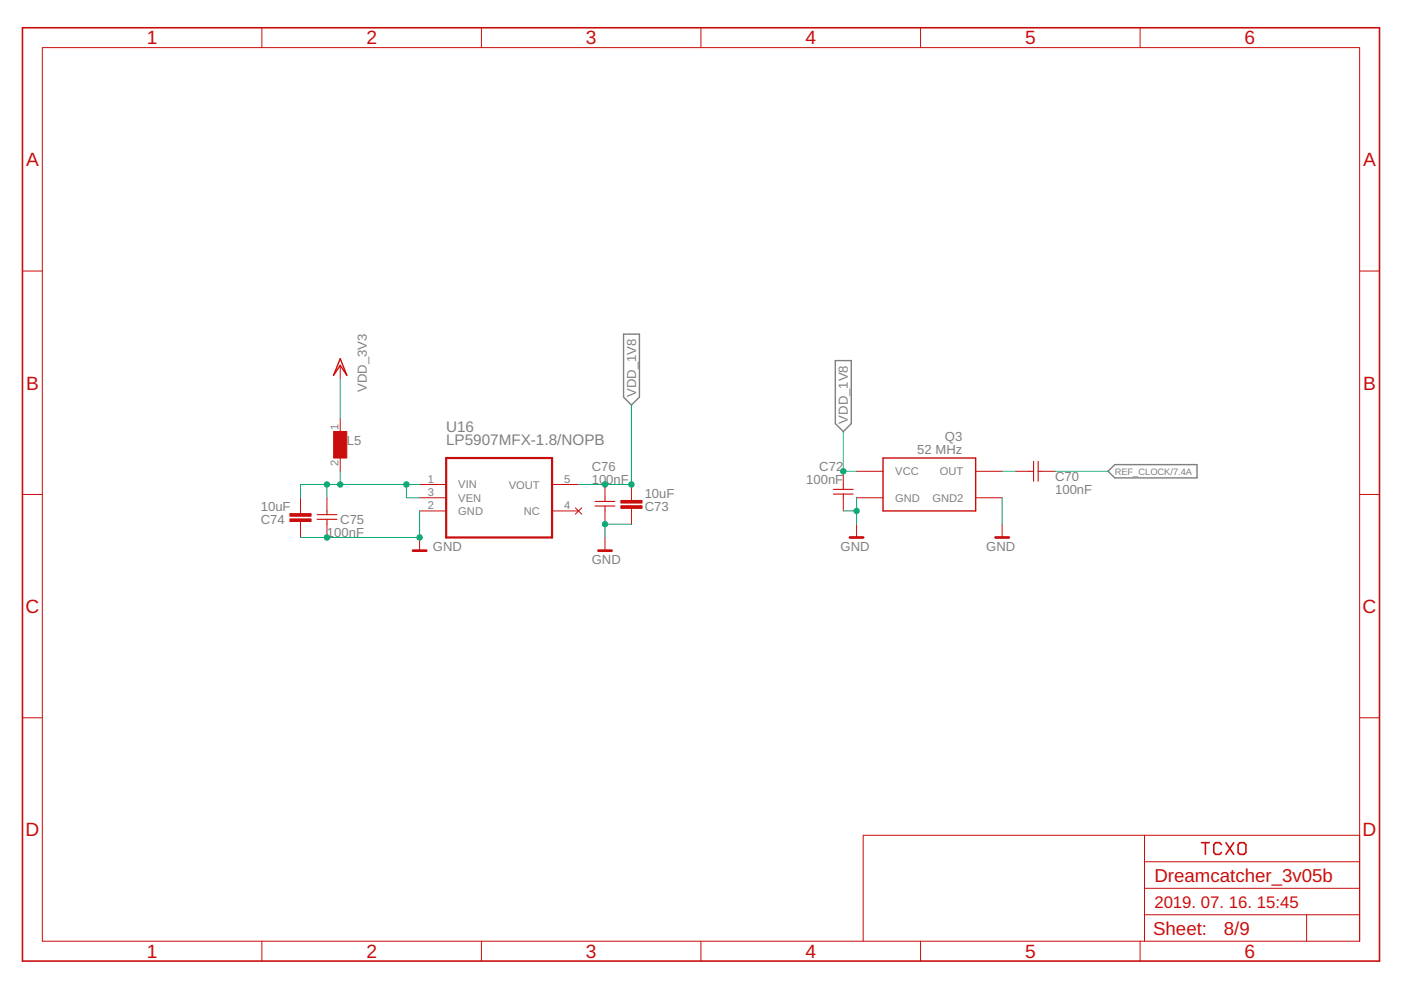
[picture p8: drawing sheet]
<svg xmlns="http://www.w3.org/2000/svg" width="297mm" height="210mm" viewBox="0 0 297 210" stroke-linecap="round" stroke-linejoin="round" font-family="sans-serif">
<path d="M132.2 70.8h3.4v13.4l-1.7 1.7-1.7-1.7zM177.1 76.5h3.4v13.3l-1.7 1.7-1.7-1.7zM236.3 98.5h17.5v2.8h-17.5l-1.4-1.4z" fill="none" stroke="#808080" stroke-width=".3"/>
<path d="M4.8 5.9h287.7v197.9h-287.7zM254.7 178.7h1.7M255.6 178.7v2.4M259 179.1l-.4-.4h-.9l-.4 .4v1.6l.4 .4h.9l.4-.4M259.9 178.7l1.7 2.4M261.6 178.7l-1.7 2.4M262.9 178.7h.8l.5 .4v1.6l-.5 .4h-.8l-.4-.4v-1.6z" fill="none" stroke="#c90d0c" stroke-width=".34"/>
<path d="M72.1 76.1l1.4 3.5-1.4-2.1-1.4 2.1zM187.2 97.1h19.7v11.2h-19.7z" fill="none" stroke="#c90d0c" stroke-width=".3"/>
<g fill="none" stroke="#c90d0c" stroke-width=".21">
<path d="M9 10.1h279.3v189.5h-279.3zM55.5 5.9v4.2M102.1 5.9v4.2M148.6 5.9v4.2M195.2 5.9v4.2M241.7 5.9v4.2M4.8 57.5h4.2M288.3 57.5h4.2M72.1 77.5v2.8M72.1 88.7v2.8M72.1 97.1v2.8M178.8 99.9v2.8"/>
<path d="M181.6 99.9h5.6M206.9 99.9h5.6M215.3 99.9h2.8M220.9 99.9h2.8M4.8 104.8h4.2M63.7 105.5v3.4M63.7 110.6v3.4M69.3 105.5v2.8M69.3 111.1v2.9M89 105.5h5.6M89 114v2.8M89 102.7h5.6"/>
<path d="M89 108.3h5.6M117.1 102.7h5.6M117.1 108.3h5.6M122 107.7l1.3 1.3M123.3 107.7l-1.3 1.3M128.3 102.7v2.8M128.3 108.3v2.8M128.3 114v2.8M133.9 102.7v3.4M133.9 107.8v3.3M178.8 105.5v2.8M181.6 105.5h5.6"/>
<path d="M181.6 111.1v2.9M206.9 105.5h5.6M212.5 111.1v2.9M288.3 104.8h4.2M4.8 152.2h4.2M288.3 152.2h4.2M242.7 177.1v22.5M288.3 177.1h-105.3v22.5M55.5 199.6v4.2M102.1 199.6v4.2M148.6 199.6v4.2M195.2 199.6v4.2"/>
<path d="M241.7 199.6v4.2M242.7 194h45.6M242.7 188.3h45.6M242.7 182.7h45.6M277 194v5.6"/>
</g>
<path d="M87.6 116.8h2.8M126.9 116.8h2.8M180.2 114h2.8M211.1 114h2.8" fill="none" stroke="#c90d0c" stroke-width=".57"/>
<g fill="none" stroke="#c90d0c" stroke-width=".23">
<path d="M218.1 99.9h1M219.1 97.8v4.2M220.1 97.8v4.2M220.1 99.9h.8M67.2 110.1h4.2M67.2 109.1h4.2M69.3 108.3v.8M69.3 110.1v1M126.2 107.3h4.2M126.2 106.3h4.2M128.3 105.5v.8M128.3 107.3v1"/>
<path d="M176.7 103.8h4.2M176.7 104.8h4.2M178.8 102.7v1M178.8 104.8v.7"/>
</g>
<g fill="#c90d0c" stroke="#c90d0c" stroke-width=".21">
<path d="M70.7 91.5h2.8v5.6h-2.8z"/>
<path d="M131.6 106.1h4.5v.6h-4.5z"/>
<path d="M131.6 107.2h4.5v.6h-4.5z"/>
<path d="M61.5 108.9h4.5v.6h-4.5z"/>
<path d="M61.5 110h4.5v.6h-4.5z"/>
</g>
<path d="M94.6 97.1h22.5v16.9h-22.5z" fill="none" stroke="#c90d0c" stroke-width=".47"/>
<g fill="none" stroke="#0dab76" stroke-width=".21">
<path d="M72.1 80.3v8.4M72.1 99.9v2.8M133.9 85.9v16.8h-11.2M178.8 91.5v8.4h2.8M212.5 99.9h2.8M223.7 99.9h11.2M69.3 102.7v2.8M86.2 102.7v2.8h2.8M89 108.3v5.7h-25.3M89 102.7h-25.3v2.8M133.9 111.1h-5.6v2.9M178.8 108.3h2.8"/>
<path d="M181.6 105.5v5.6M212.5 105.5v5.6"/>
</g>
<g fill="#0dab76" stroke="#0dab76" stroke-width=".21">
<circle cx="181.6" cy="108.3" r=".57"/>
<circle cx="89" cy="114" r=".57"/>
<circle cx="69.3" cy="114" r=".57"/>
<circle cx="128.3" cy="111.1" r=".57"/>
<circle cx="133.9" cy="102.7" r=".57"/>
<circle cx="128.3" cy="102.7" r=".57"/>
<circle cx="178.8" cy="99.9" r=".57"/>
<circle cx="72.1" cy="102.7" r=".57"/>
<circle cx="69.3" cy="102.7" r=".57"/>
<circle cx="86.2" cy="102.7" r=".57"/>
</g>
<g font-size="4.1" fill="#c90d0c">
<text x="31.1" y="9.4">1</text>
<text x="77.7" y="9.4">2</text>
<text x="124.2" y="9.4">3</text>
<text x="170.8" y="9.4">4</text>
<text x="217.3" y="9.4">5</text>
<text x="263.9" y="9.4">6</text>
<text x="5.5" y="35.2">A</text>
<text x="289" y="35.2">A</text>
<text x="5.5" y="82.6">B</text>
<text x="289" y="82.6">B</text>
<text x="5.4" y="130">C</text>
<text x="288.9" y="130">C</text>
<text x="5.4" y="177.3">D</text>
<text x="288.9" y="177.3">D</text>
<text x="31.1" y="203.1">1</text>
<text x="77.7" y="203.1">2</text>
<text x="124.2" y="203.1">3</text>
<text x="170.8" y="203.1">4</text>
<text x="217.3" y="203.1">5</text>
<text x="263.9" y="203.1">6</text>
</g>
<g font-size="4" fill="#c90d0c">
<text x="244.8" y="186.9">Dreamcatcher_3v05b</text>
<text x="244.5" y="198.3">Sheet:</text>
<text x="259.5" y="198.2">8/9</text>
</g>
<text font-size="3.6" fill="#c90d0c" x="244.8" y="192.5">2019. 07. 16. 15:45</text>
<g font-size="3.2" fill="#808080">
<text x="94.6" y="94.3">LP5907MFX-1.8/NOPB</text>
<text x="94.6" y="91.5">U16</text>
</g>
<g font-size="2.8" fill="#808080">
<text x="77.7" y="83.1" transform="rotate(-90 77.7 83.1)">VDD_3V3</text>
<text x="134.9" y="84.2" transform="rotate(-90 134.9 84.2)">VDD_1V8</text>
<text x="179.8" y="89.8" transform="rotate(-90 179.8 89.8)">VDD_1V8</text>
<text x="73.5" y="94.3">L5</text>
<text x="200.4" y="93.5">Q3</text>
<text x="125.5" y="99.9">C76</text>
<text x="173.7" y="99.9">C72</text>
<text x="194.5" y="96.3">52 MHz</text>
<text x="223.7" y="101.9">C70</text>
<text x="125.5" y="102.7">10</text>
<text x="128.6" y="102.7">0nF</text>
<text x="136.7" y="105.5">10uF</text>
<text x="170.9" y="102.7">100nF</text>
<text x="223.7" y="104.7">100nF</text>
<text x="55.3" y="108.3">10uF</text>
<text x="55.3" y="111.1">C74</text>
<text x="69.3" y="114">100nF</text>
<text x="72.1" y="111.1">C75</text>
<text x="136.7" y="108.3">C73</text>
<text x="91.8" y="116.8">GND</text>
<text x="125.5" y="119.6">GND</text>
<text x="178.2" y="116.8">GND</text>
<text x="209.1" y="116.8">GND</text>
</g>
<g font-size="2.4" fill="#808080">
<text x="71.7" y="91.1" transform="rotate(-90 71.7 91.1)">1</text>
<text x="71.7" y="98.8" transform="rotate(-90 71.7 98.8)">2</text>
<text x="189.8" y="100.8">VCC</text>
<text x="199.3" y="100.8">OUT</text>
<text x="90.7" y="102.3">1</text>
<text x="90.7" y="105.1">3</text>
<text x="90.7" y="107.9">2</text>
<text x="97.2" y="103.6">VIN</text>
<text x="97.2" y="106.4">VEN</text>
<text x="107.9" y="103.6">VOUT</text>
<text x="119.6" y="102.3">5</text>
<text x="119.6" y="107.9">4</text>
<text x="189.8" y="106.4">GND</text>
<text x="197.7" y="106.4">GND2</text>
<text x="97.2" y="109.2">GND</text>
<text x="111" y="109.2">NC</text>
</g>
<text font-size="2" fill="#808080" x="236.3" y="100.6">REF_CLOCK/7.4A</text>
</svg>
